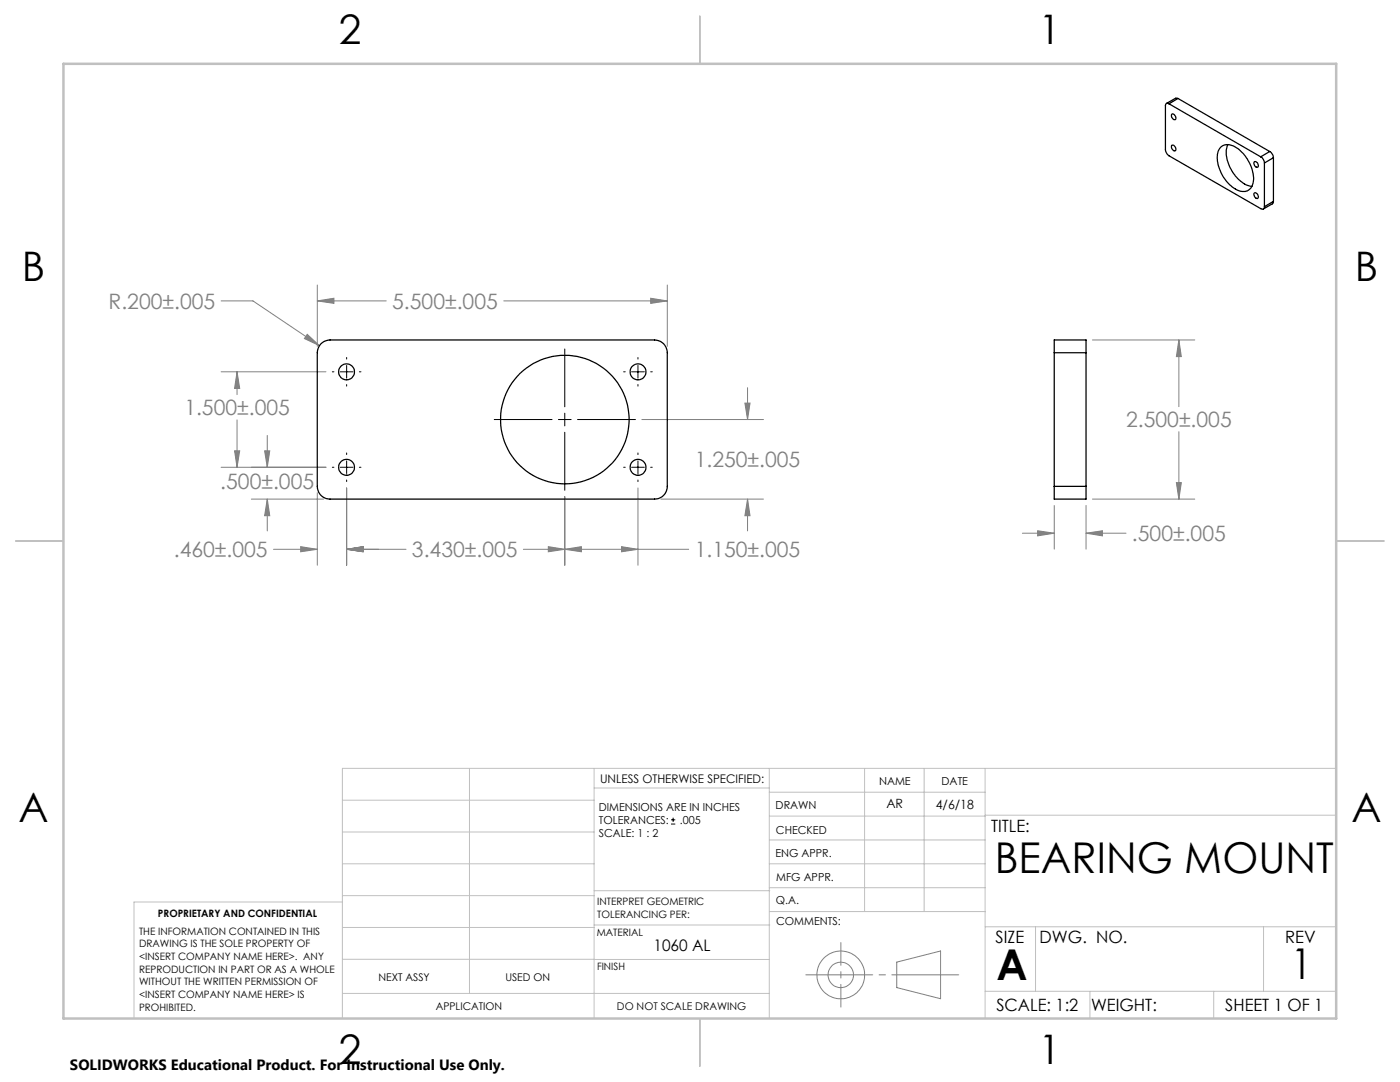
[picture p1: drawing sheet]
<svg xmlns="http://www.w3.org/2000/svg" width="279mm" height="216mm" viewBox="0 0 279 216" stroke-linecap="round" stroke-linejoin="round" font-family="sans-serif">
<g fill="none" stroke="#000" stroke-width=".2">
<path d="M66.3 74.2h.3M67.9 74.2h2.5M69.2 71.3v.3M69.2 72.9v2.6M69.2 76.7v.3M71.7 74.2h.3M112.7 69.6v11.6M124.5 74.2h.3M126 74.2h2.6M127.3 71.3v.3M127.3 72.9v2.6M127.3 76.7v.3"/>
<path d="M129.9 74.2h.3M66.3 93.2h.3M67.9 93.2h2.5M69.2 90.4v.3M69.2 92v2.5M69.2 95.8v.3M71.7 93.2h.3M98.6 83.7h11.6M111.4 83.7h2.6M112.7 82.4v2.6M112.7 86.3v11.5M115.3 83.7h11.5"/>
<path d="M124.5 93.2h.3M126 93.2h2.6M127.3 90.4v.3M127.3 92v2.5M127.3 95.8v.3M129.9 93.2h.3M133.9 164.4h.9M133.9 163.6h.9M134.3 163.2v.8"/>
</g>
<g fill="none" stroke="#808080" stroke-width=".2">
<path d="M63.3 56.9v12.2M129.9 59.5l3.3 .5-3.3 .5zM133.2 56.9v12.2M44.1 60h6.4l13.2 9M44.1 74.2h21M47.3 74.2l.5 3.3h-1zM47.3 74.2v4.5M61.3 66.7l2.4 2.3-3-1.4zM63.3 60l3.3-.5v1zM63.3 60h13.8M100.5 60h32.7M149.2 77.4v6.3"/>
<path d="M218 67.8h20.4M235.3 67.8l.5 3.4h-1zM235.3 67.8v13.3M44.1 93.2h21M46.8 90h1l-.5 3.2zM47.3 83.8v9.4M50.2 99.6h14.4M52.8 90h1l-.5 3.2zM53.3 99.6l.5 3.3h-1zM53.3 86.9v6.3M53.3 99.6v6.3M63.3 98.3v14.5"/>
<path d="M69.2 97.4v15.4M112.7 99.1v13.7M127.3 97.4v15.4M128.1 83.7h24.3M131.9 99.6h20.5M148.7 80.4h1l-.5 3.3zM149.2 99.6l.5 3.3h-1zM149.2 99.6v6.3M218 99.6h20.4M234.8 96.3h1l-.5 3.3zM235.3 86.1v13.5M54.6 109.6h8.7"/>
<path d="M60 109.1l3.3 .5-3.3 .5zM69.2 109.6l3.3-.5v1zM69.2 109.6h11.8M104.5 109.6h32.9M109.4 109.1l3.3 .5-3.3 .5zM112.7 109.6l3.3-.5v1zM124 109.1l3.3 .5-3.3 .5zM204 106.4h6.4M207.1 105.9l3.3 .5-3.3 .5zM210.4 100.9v8.7M216.7 106.4l3.3-.5v1zM216.7 100.9v8.7"/>
<path d="M216.7 106.4h8M179 192l8.7-2.2v9.5l-8.7-2.2z"/>
<circle cx="167.8" cy="194.5" r="2.53"/>
<circle cx="167.8" cy="194.5" r="4.8"/>
</g>
<path d="M160.8 194.5h30.5" fill="none" stroke="#808080" stroke-width=".2" stroke-dasharray="15.2 1.3 1.3 1.3" stroke-dashoffset="1.9"/>
<path d="M167.8 188.1v12.8" fill="none" stroke="#808080" stroke-width=".2" stroke-dasharray="15.2 1.3 1.3 1.3" stroke-dashoffset="10.7"/>
<g fill="none" stroke="#c0c0c0" stroke-width=".2">
<path d="M68.3 159.7h50.3M93.7 153.3v44.9M118.6 153.3v49.9M118.6 157.2h34.9M153.5 153.3v49.9M153.5 158.1h43.1M172.5 153.3v28.6M184.4 153.3v28.6M196.6 153.3v49.9M266.7 153.3h-198.4v49.9M68.3 178.7h50.3M68.3 172.4h50.3"/>
<path d="M68.3 166h50.3M68.3 180h-41.6v23.2M118.6 177.7h35M153.5 167.6h43.1M153.5 162.8h43.1M153.5 172.4h43.1M153.5 177.1h43.1M196.6 162.7h70.1M68.3 198.2h85.2M68.3 191.4l85.2 .1M68.3 185.1h50.3M118.6 184.6h35"/>
<path d="M153.6 181.9h43M196.6 197.8h70.1M196.6 184.9h70.1M206.7 184.9v12.9M217.5 197.8v5.4M242.2 197.8v5.4M252.2 184.9v12.9"/>
</g>
<path d="M139.7 3.2v9.5M3.1 107.9h9.6M266.7 107.9h9.5M139.7 203.2v9.6" fill="none" stroke="#c0c0c0" stroke-width=".25"/>
<path d="M12.7 12.7h254v190.5h-254z" fill="none" stroke="#c0c0c0" stroke-width=".5"/>
<path d="M63.3 60l3.3-.5v1zM129.9 59.5l3.3 .5-3.3 .5zM61.3 66.7l-.6 .9 3 1.4zM69.2 109.6l3.3-.5v1zM60 109.1l3.3 .5-3.3 .5zM69.2 109.6l3.3-.5v1zM109.4 109.1l3.3 .5-3.3 .5zM112.7 109.6l3.3-.5v1zM124 109.1l3.3 .5-3.3 .5zM149.2 99.6l.5 3.3h-1zM148.7 80.4h1l-.5 3.3zM53.3 99.6l.5 3.3h-1zM52.8 90h1l-.5 3.2zM46.8 90h1l-.5 3.2zM47.3 74.2l.5 3.3h-1zM234.8 96.3h1l-.5 3.3zM235.3 67.8l.5 3.4h-1zM207.1 105.9l3.3 .5-3.3 .5zM216.7 106.4l3.3-.5v1z" fill="#808080"/>
<g fill="none" stroke="#000" stroke-width=".25">
<path d="M235.1 19.6h-.4l-1.9 1M235.1 19.6l-1.8 1.1M235.1 19.6l18.3 10.6M233.3 20.7a.42 .42 0 0 0-.5-.1 .42 .42 0 0 0-.2 .5v8.9l.4 .8 18.6 10.8a.44 .44 0 0 0 .5 .1 .44 .44 0 0 0 .2-.5M233.3 20.7l18.3 10.6M233.9 22.8a.66 .66 0 0 1 .6 .3 .66 .66 0 0 1 0 .8l-.4-.1-.2-.4zM233.9 29a.68 .68 0 0 1 .6 .4 .68 .68 0 0 1 0 .7l-.6-.5zM243.7 29.3a2.66 2.66 0 0 1 3.3 .3 7.7 7.7 0 0 1 3.1 6.9 2.06 2.06 0 0 1-3.3 1.4 7.5 7.5 0 0 1-3.7-7.6zM245 28.9a6.5 6.5 0 0 0 1.8 6.4l1.8 1.5 1.2 .4M250.3 32.3a.66 .66 0 0 1 .7 .3 .66 .66 0 0 1-.1 .8l-.2-.1-.3-.3-.2-.4zM250.4 38.5a.65 .65 0 0 1 .6 .4 .65 .65 0 0 1-.1 .7l-.5-.4-.2-.4zM251.6 31.3l.5 .5 .2 .7"/>
<path d="M252.3 32.5v8.7M253.4 30.2l.5 .6 .2 .7M253.4 30.2l-1.8 1.1M254.1 31.5l-1.8 1M254.1 31.5v8.7M254.1 40.2l-.2 .5-1.8 1M254.1 40.2l-1.8 1M64.1 68.6l.6-.5 1.2-.3h64.7a2.53 2.53 0 0 1 2.6 2.6v26.6a2.53 2.53 0 0 1-2.6 2.6h-64.7a2.53 2.53 0 0 1-2.6-2.6v-26.6l.3-1.1zM210.4 70.4v-2.6h6.3v2.6M210.4 70.4v26.6M210.4 70.4h6.3M216.7 70.4v26.6"/>
<path d="M210.4 97v2.6h6.3v-2.6M210.4 97h6.3"/>
<circle cx="69.2" cy="74.2" r="1.58"/>
<circle cx="127.3" cy="74.2" r="1.59"/>
<circle cx="69.2" cy="93.2" r="1.58"/>
<circle cx="112.7" cy="83.7" r="12.8"/>
<circle cx="127.3" cy="93.2" r="1.59"/>
</g>
<g font-size="8.5">
<text x="198.5" y="174.2">BEARING MOUNT</text>
<text x="198.9" y="195.5">A</text>
<text x="257.6" y="195.4">1</text>
</g>
<g font-size="8.1">
<text x="67.6" y="8.9">2</text>
<text x="207.3" y="8.9">1</text>
<text x="4.4" y="56.2">B</text>
<text x="270.4" y="56.2">B</text>
<text x="3.7" y="164.1">A</text>
<text x="269.7" y="164.1">A</text>
<text x="67.6" y="212.4">2</text>
<text x="207.3" y="212.4">1</text>
</g>
<g font-size="4.2" fill="#808080">
<text x="21.7" y="61.6">R.200±.005</text>
<text x="78.3" y="61.6">5.500±.005</text>
<text x="36.8" y="82.8">1.500±.005</text>
<text x="224.7" y="85.2">2.500±.005</text>
<text x="138.6" y="93.1">1.250±.005</text>
<text x="44" y="97.6">.500±.005</text>
<text x="225.9" y="108">.500±.005</text>
<text x="34.7" y="111.2">.460±.005</text>
<text x="82.2" y="111.2">3.430±.005</text>
<text x="138.6" y="111.2">1.150±.005</text>
</g>
<g font-size="3.4">
<text x="197.8" y="166">TITLE:</text>
<text x="198.7" y="188.1">SIZE</text>
<text x="207.5" y="188.1">DWG. NO.</text>
<text x="256.5" y="188.2">REV</text>
<text x="198.8" y="201.7">SCALE: 1:2</text>
<text x="217.7" y="201.8">WEIGHT:</text>
<text x="244.5" y="201.7">SHEET 1 OF 1</text>
</g>
<text font-size="3.2" x="130.4" y="189.8">1060 AL</text>
<text font-size="3" x="14" y="213.5">SOLIDWORKS Educational Product. For Instructional Use Only.</text>
<g font-size="2.5">
<text x="176.9" y="161.3">AR</text>
<text x="186.8" y="161.4">4/6/18</text>
</g>
<text font-size="2.4" x="119.8" y="156.2">UNLESS OTHERWISE SPECIFIED:</text>
<g font-size="2.2">
<text x="119.5" y="161.8">DIMENSIONS ARE IN INCHES</text>
<text x="154.8" y="161.4">DRAWN</text>
<text x="175.4" y="156.6">NAME</text>
<text x="187.9" y="156.7">DATE</text>
<text x="119.5" y="167.1">SCALE: 1 : 2</text>
<text x="119.5" y="164.4">TOLERANCES:</text>
<text x="135.7" y="164.4">.005</text>
<text x="154.9" y="166.3">CHECKED</text>
<text x="154.8" y="171">ENG APPR.</text>
<text x="154.9" y="175.7">MFG APPR.</text>
<text x="154.9" y="180.4">Q.A.</text>
<text x="154.9" y="184.6">COMMENTS:</text>
</g>
<g font-size="2.1">
<text x="75.5" y="195.7">NEXT ASSY</text>
<text x="100.9" y="195.7">USED ON</text>
<text x="86.9" y="201.5">APPLICATION</text>
<text x="123.1" y="201.6">DO NOT SCALE DRAWING</text>
</g>
<g font-size="2">
<text x="31.5" y="182.9">PROPRIETARY AND CONFIDENTIAL</text>
<text x="119.2" y="180.6">INTERPRET GEOMETRIC</text>
<text x="119.2" y="183.1">TOLERANCING PER:</text>
<text x="27.8" y="186.5">THE INFORMATION CONTAINED IN THIS</text>
<text x="27.8" y="189">DRAWING IS THE SOLE PROPERTY OF</text>
<text x="27.8" y="191.6">&lt;INSERT COMPANY NAME HERE&gt;. ANY</text>
<text x="119.1" y="186.7">MATERIAL</text>
<text x="27.8" y="194.1">REPRODUCTION IN PART OR AS A WHOLE</text>
<text x="27.8" y="196.6">WITHOUT THE WRITTEN PERMISSION OF</text>
<text x="119.1" y="193.5">FINISH</text>
<text x="27.8" y="199.1">&lt;INSERT COMPANY NAME HERE&gt; IS</text>
<text x="27.8" y="201.7">PROHIBITED.</text>
</g>
</svg>
